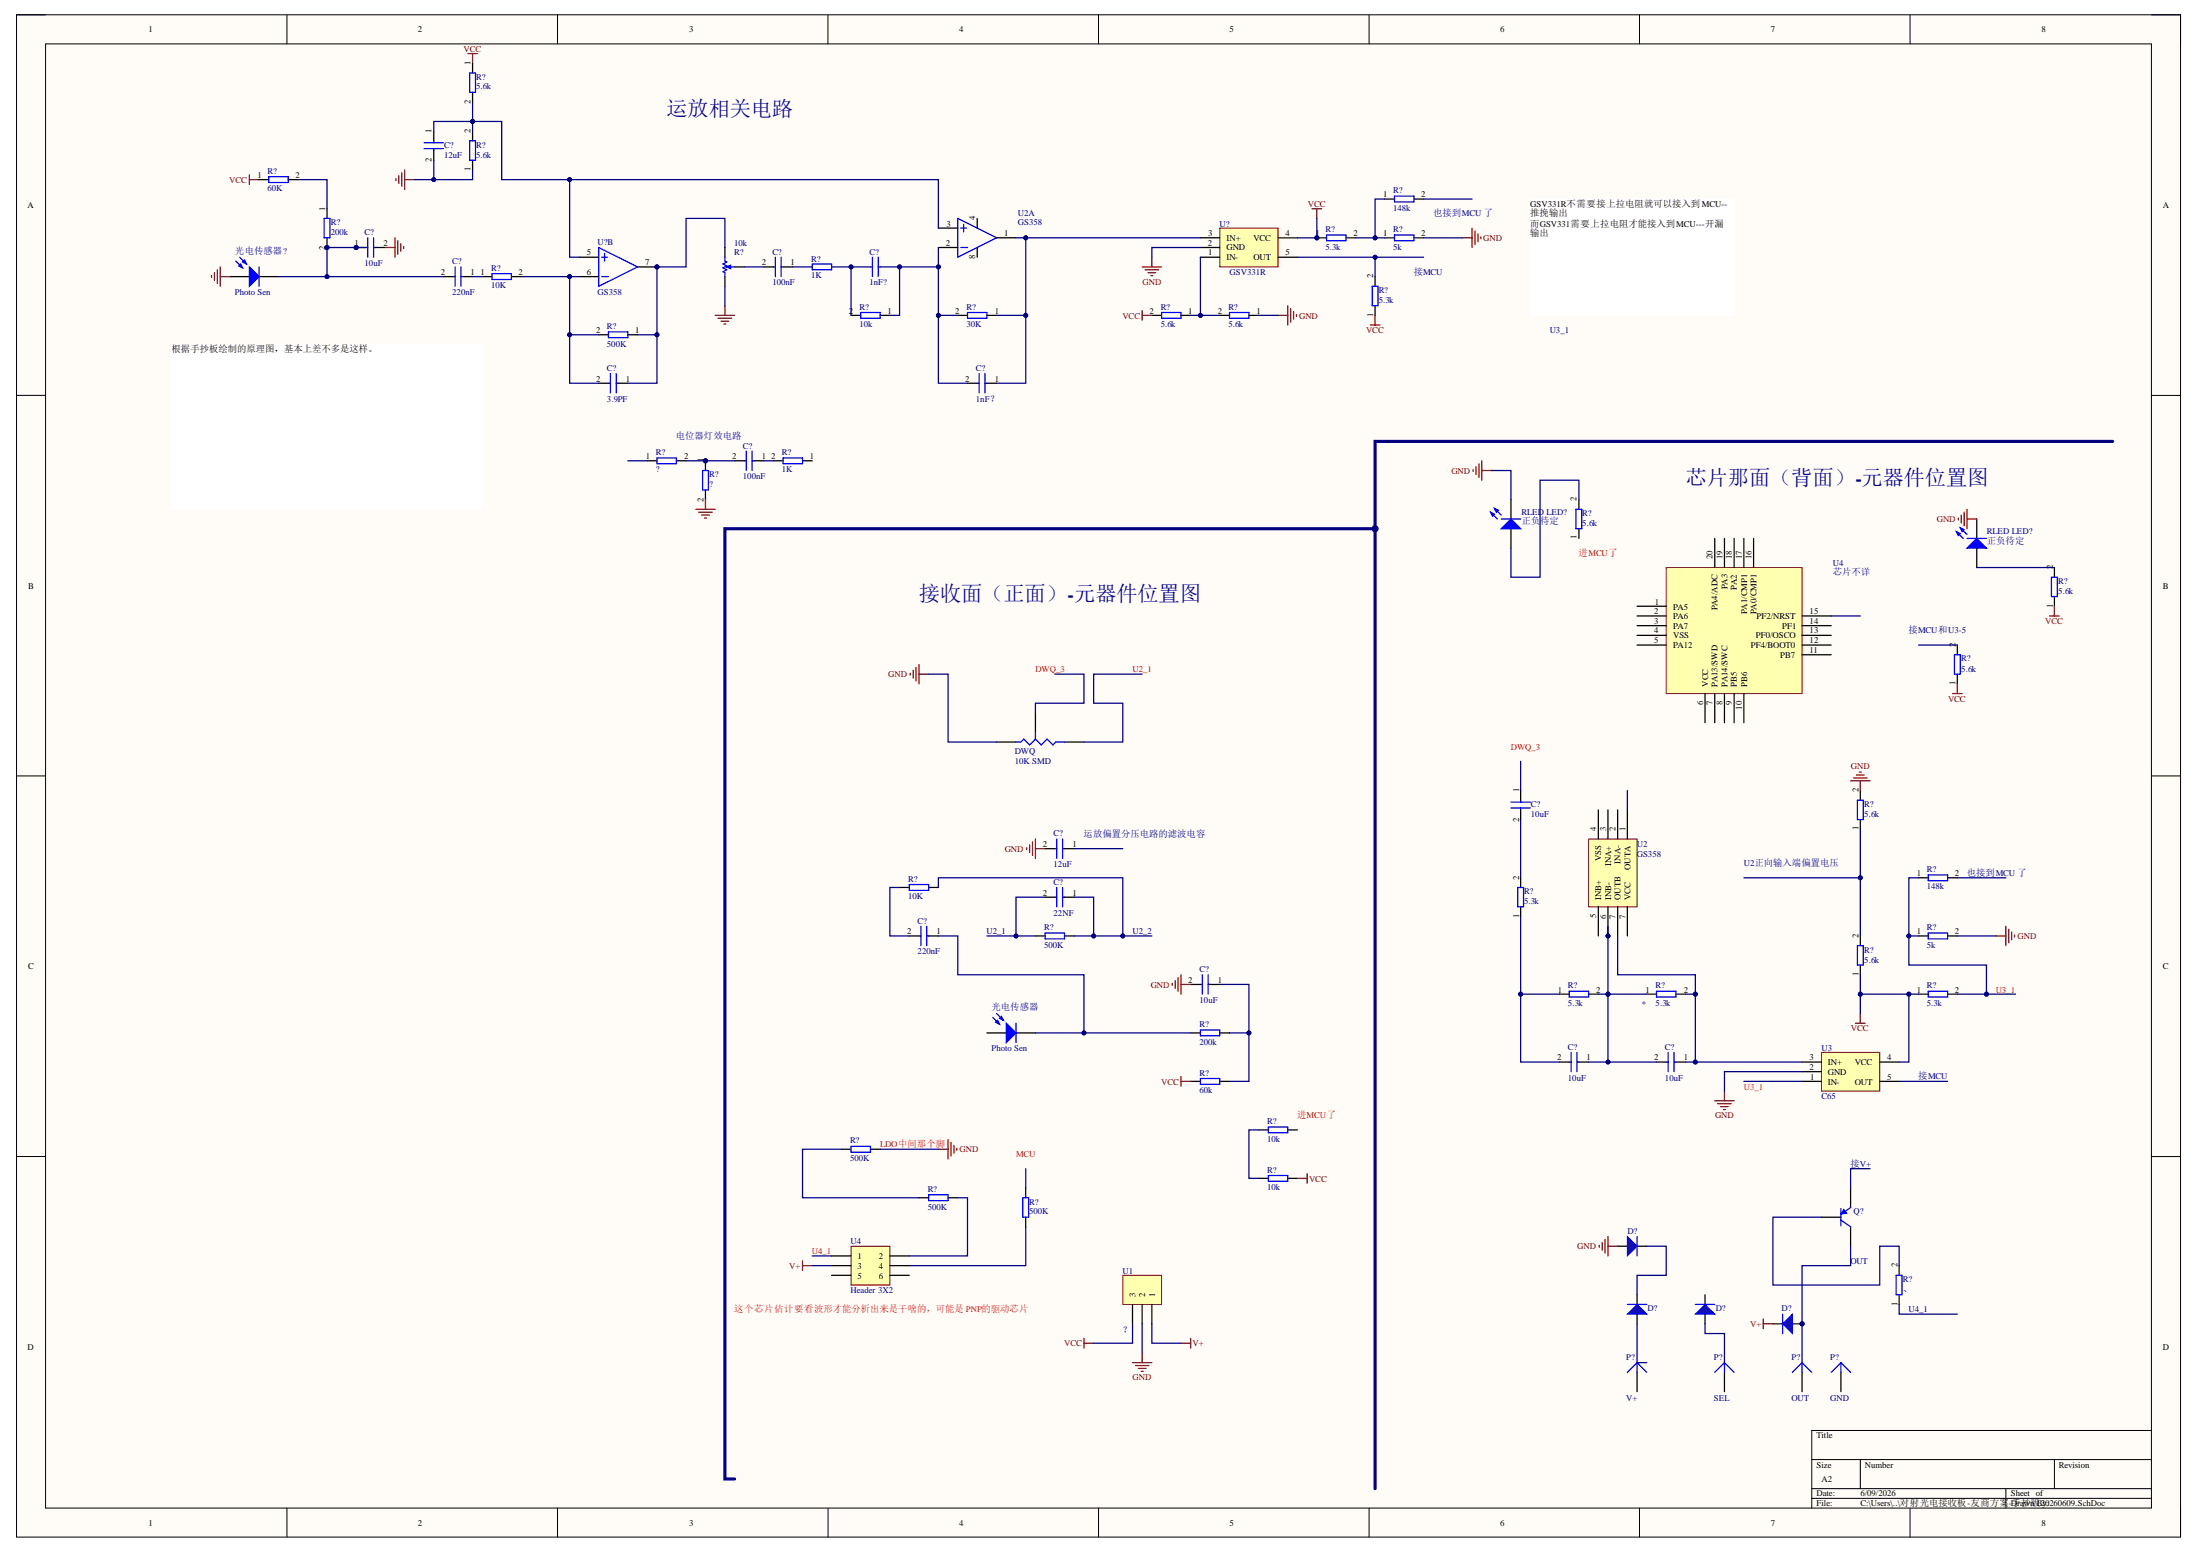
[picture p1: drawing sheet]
# Altium schematic sheet 对射光电接收板-友商方案-手抄版20260609.SchDoc
size A2

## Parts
(Parts that share a designator on the sheet are numbered #1, #2 ... from top to bottom, then left to right.)
5.3k  *  Designator: R?
C?#1  12uF
C?#2  10uF
C?#3  100nF
C?#4  1nF?
C?#5  220nF
C?#6  3.9PF
C?#7  1nF？
C?#8  100nF
C?#9  10uF
C?#10  12uF
C?#11  22NF
C?#12  220nF
C?#13  10uF
C?#14  10uF
C?#15  10uF
D?#1  (no value)
D?#2  (no value)
D?#3  (no value)
D?#4  (no value)
DWQ  value 10K SMD  [VR3]  (hidden comment: Res Tap)
P?#1  V+  [PIN1]
P?#2  SEL  [PIN1]
P?#3  OUT  [PIN1]
P?#4  GND  [PIN1]
Q?  PNP  [SOT-23B_L]  (value not drawn)
R?#1  5.6k
R?#2  5.6k
R?#3  60K
R?#4  148k
R?#5  200k
R?#6  5.3k
R?#7  5k
R?#8  10k  [POT4MM-2]
R?#9  1K
R?#10  10K
R?#11  10k
R?#12  30K
R?#13  5.6k
R?#14  5.6k
R?#15  5.3k
R?#16  500K
R?#17  ?
R?#18  ?
R?#19  1K
R?#20  5.6k
R?#21  5.6k
R?#22  5.6k
R?#23  5.6k
R?#24  148k
R?#25  10K
R?#26  5.3k
R?#27  500K
R?#28  5k
R?#29  5.6k
R?#30  5.3k
R?#31  5.3k
R?#32  200k
R?#33  60k
R?#34  10k
R?#35  500K
R?#36  10k
R?#37  500K
R?#38  500K
R?#39  、
RLED_LED?#1  正负待定  [LED-0]
RLED_LED?#2  正负待定  [LED-0]
U1  ？  [HDR1X3]
U2#1  GS358  [SOP-8]  (part A of 2)
U2#2  GS358
U3  C65  [SC70]
U4#1  芯片不详
U4#2  Header 3X2  [HDR2X3]
U?#1  GSV331R  [SC70]
U?#2  GS358  [SOP-8]  (part B of 2)
光电传感器  Photo Sen  [PIN2]
光电传感器?  Photo Sen  [PIN2]

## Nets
GND: C?#1.2 C?#2.2 C?#10.2 C?#13.2 D?#1.1 DWQ.1(A) R?#2.1 R?#7.2 R?#8.CCW(-) R?#14.1 R?#18.2 R?#23.2 R?#28.2 R?#35.2 RLED_LED?#1.2(K) RLED_LED?#2.2(K) U1.2 U3.2(GND) U?#1.2(GND) 光电传感器?.1(A)
V+: D?#4.2 U1.1 U4#2.3
VCC: R?#1.1 R?#3.1 R?#6.1 R?#13.2 R?#15.1 R?#21.1 R?#22.1 R?#29.1 R?#31.1 R?#33.1 R?#36.2 U1.3 U3.4(VCC) U?#1.4(VCC)
Net5.3k_1: 5.3k.1 C?#14.1 C?#15.2 R?#30.2 U2#2.6(INB-)
Net5.3k_2: 5.3k.2 C?#15.1 U2#2.7(OUTB) U3.3(IN+)
NetC?#1_1: C?#1.1 R?#1.2 R?#2.2 U2#1.3 U?#2.5
NetC?#2_1: C?#2.1 C?#5.2 R?#5.2 光电传感器?.2(K)
NetC?#3_2: C?#3.2 R?#8.W
NetC?#5_1: C?#5.1 R?#10.1
NetC?#6_1: C?#6.1 R?#8.CW(+) R?#16.1 U?#2.7
NetC?#6_2: C?#6.2 R?#10.2 R?#16.2 U?#2.6
NetC?#7_1: C?#7.1 R?#12.1 U2#1.1 U?#1.3(IN+)
NetC?#7_2: C?#7.2 R?#11.1 R?#12.2 U2#1.2
NetC?#8_1: C?#8.1 R?#19.2
NetC?#8_2: C?#8.2 R?#17.2 R?#18.1
NetC?#9_2: C?#9.2 R?#26.2
NetC?#11_1: C?#11.1 R?#25.2 R?#27.2
NetC?#11_2: C?#11.2 R?#27.1
NetC?#12_1: C?#12.1 R?#32.1 光电传感器.2(K)
NetC?#12_2: C?#12.2 R?#25.1
NetC?#13_1: C?#13.1 R?#32.2 R?#33.2
NetC?#14_2: C?#14.2 R?#26.1 R?#30.1
NetD?#1_2: D?#1.2 D?#2.2
NetD?#4_1: D?#4.1 Q?.1(C)
NetQ?_2: Q?.2(B) R?#39.2
NetR?#3_2: R?#3.2 R?#5.1
NetR?#4_1: R?#4.1 R?#6.2 R?#7.1
NetR?#13_1: R?#13.1 R?#14.2 U?#1.1(IN-)
NetR?#15_2: R?#15.2 U?#1.5(OUT)
NetR?#20_2: R?#20.2 RLED_LED?#1.1(A)
NetR?#21_2: R?#21.2 RLED_LED?#2.1(A)
NetR?#23_1: R?#23.1 R?#29.2
NetR?#24_1: R?#24.1 R?#28.1 R?#31.2
NetR?#34_1: R?#34.1 R?#36.1
NetR?#35_1: R?#35.1 R?#37.1
NetR?#37_2: R?#37.2 U4#2.2
NetR?#38_1: R?#38.1 U4#2.4

Not connected (* = marked no-connect by the designer): C?#3 1; C?#4 1 2; C?#9 1; C?#10 1; D?#2 1; D?#3 1 2; DWQ 2(B) 3(TAP); P?#1 1; P?#2 1; P?#3 1; P?#4 1; Q? 3(E); R?#4 2; R?#9 1 2; R?#11 2; R?#17 1; R?#19 1; R?#20 1; R?#22 2; R?#24 2; R?#34 2; R?#38 2; R?#39 1; U2#1 4 8; U2#2 1(OUTA) 2(INA-) 3(INA+) 4(VSS) 5(INB+); U3 1(IN-) 5(OUT); U4#1 1(PA5) 2(PA6) 3(PA7) 4(VSS) 5(PA12) 6(VCC) 7(PA13/SWD) 8(PA14/SWC) 9(PB5) 10(PB6) 11(PB7) 12(PF4/BOOT0) 13(PF0/OSCO) 14(PF1) 15(PF2/NRST) 16(PA0/CMP1) 17(PA1/CMP1) 18(PA2) 19(PA3) 20(PA4/ADC); U4#2 1 5 6; 光电传感器 1(A)

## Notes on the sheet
- 运放相关电路
- (near R?#4) 也接到MCU 了
- (near R?#7) 接MCU
- GSV331R不需要接上拉电阻就可以接入到MCU--推挽输出
  而GSV331需要上拉电阻才能接入到MCU---开漏输出
- U3_1
- (near R?#17) 电位器灯效电路
- 芯片那面（背面）-元器件位置图
- 根据手抄板绘制的原理图，基本上差不多是这样。
- (near R?#20) 进MCU了
- 接收面（正面）-元器件位置图
- (near R?#22) 接MCU和U3-5
- DWQ_3
- U2_1
- (near C?#10) 运放偏置分压电路的滤波电容
- U2正向输入端偏置电压
- (near R?#24) 也接到MCU 了
- U2_2
- (near R?#34) 进MCU了
- 接MCU
- (near R?#35) LDO中间那个脚
- MCU
- 接V+
- (near U4#2) U4_1
- OUT
- (near U4#2) 这个芯片估计要看波形才能分析出来是干啥的，可能是PNP的驱动芯片
- (near R?#39) U4_1
